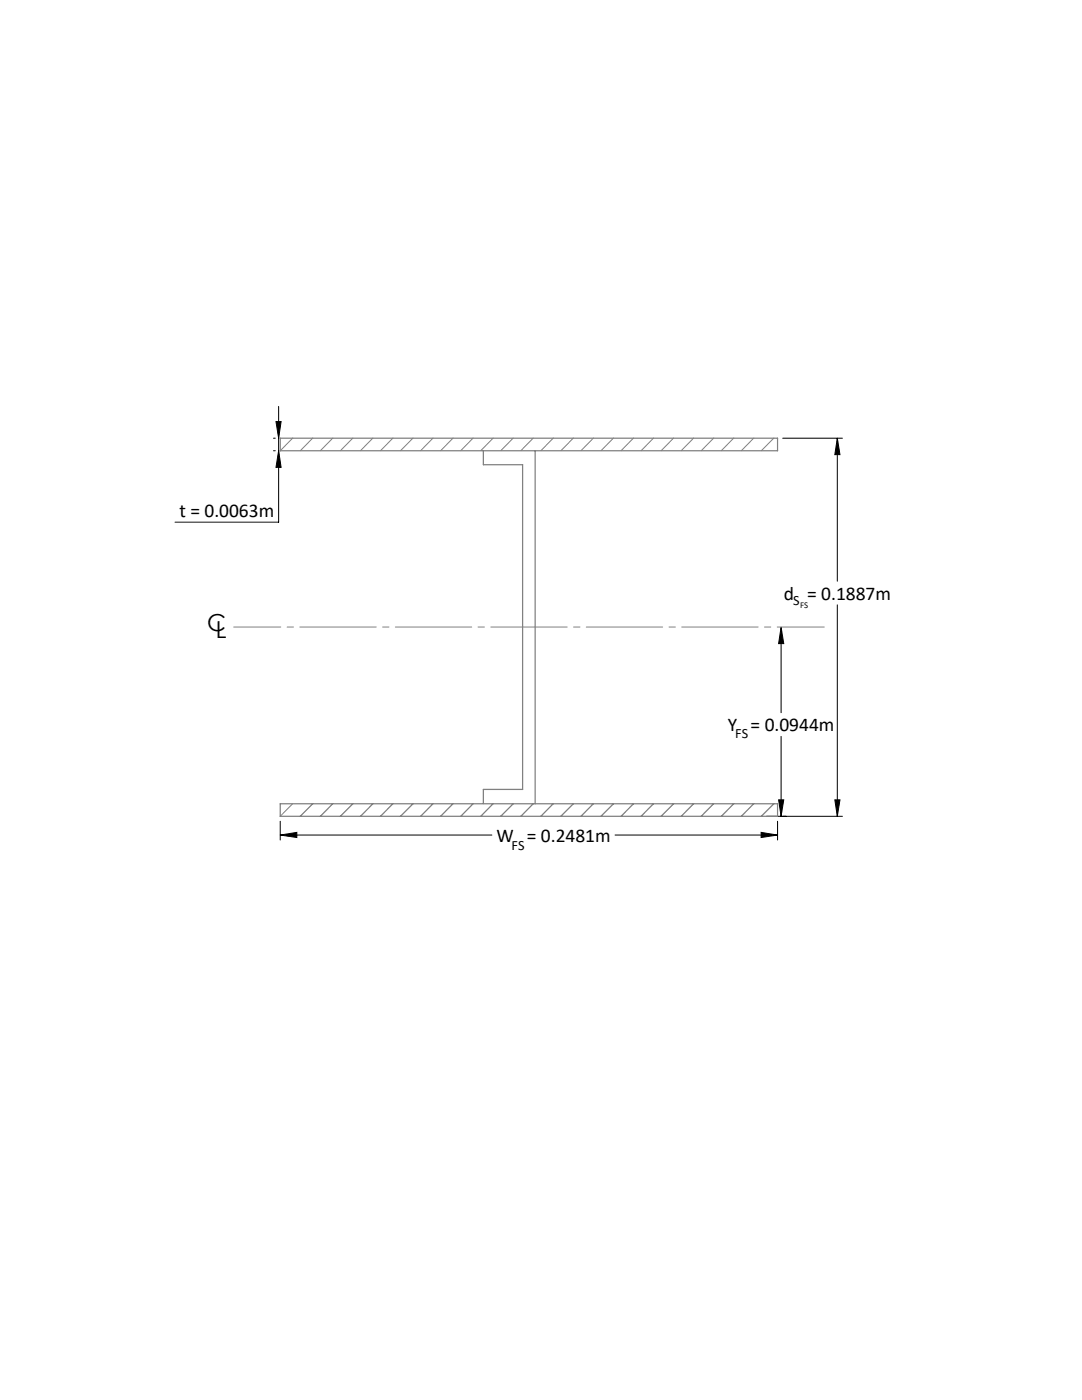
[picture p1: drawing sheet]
<svg xmlns="http://www.w3.org/2000/svg" width="216mm" height="279mm" viewBox="0 0 216 279" stroke-linecap="round" stroke-linejoin="round" font-family="sans-serif">
<g fill="none" stroke="#000" stroke-width=".2">
<path d="M54.6 87.5h.3M54.6 90h.3M55.1 84.1h1l-.5 3.4zM55.6 90l.5 3.3h-1zM55.6 81.1v23.1h-20.7M156.2 87.5h11.9M167.1 87.5l.5 3.2h-1zM167.1 87.5v28.5M155.9 125.2l.5 3.2h-1zM155.9 125.2v17M167.1 120.7v42.2M155.4 159.6h1l-.5 3.3z"/>
<path d="M155.9 147v15.9M166.6 159.6h1l-.5 3.3zM55.9 163.9v3.7M55.9 166.7h42.2M55.9 166.7l3.3-.6v1zM122.7 166.7h32.5M151.9 166.1l3.3 .6-3.3 .4zM152.9 162.9h15.2M155.2 163.9v3.7"/>
</g>
<path d="M58.4 160.4l-2.5 2.5" fill="none" stroke="#808080" stroke-width=".2"/>
<g fill="none" stroke="#808080" stroke-width=".25">
<path d="M55.9 87.5h99.3v2.5h-99.3zM96.4 90v2.7h7.9v64.9h-7.9v2.8M106.8 89.9v70.5M55.9 160.4h99.3v2.5h-99.3zM62.4 160.4l-2.5 2.5M66.4 160.4l-2.5 2.5M70.4 160.4l-2.5 2.5M74.4 160.4l-2.5 2.5M78.4 160.4l-2.5 2.5M82.4 160.4l-2.5 2.5M86.4 160.4l-2.5 2.5M90.4 160.4l-2.5 2.5"/>
<path d="M94.4 160.4l-2.5 2.5M98.4 160.4l-2.5 2.5M102.4 160.4l-2.5 2.5M106.4 160.4l-2.5 2.5M110.4 160.4l-2.5 2.5M114.4 160.4l-2.5 2.5M118.4 160.4l-2.5 2.5M122.4 160.4l-2.5 2.5M126.4 160.4l-2.5 2.5M130.4 160.4l-2.5 2.5M134.4 160.4l-2.5 2.5M138.4 160.4l-2.5 2.5"/>
<path d="M142.4 160.4l-2.5 2.5M146.4 160.4l-2.5 2.5M150.4 160.4l-2.5 2.5M154.4 160.4l-2.5 2.5"/>
</g>
<path d="M164.5 125.1h-117.9" fill="none" stroke="#808080" stroke-width=".2" stroke-dasharray="15.2 1.3 1.3 1.3" stroke-dashoffset="5.8"/>
<g fill="none" stroke="#808080" stroke-width=".2" stroke-dasharray="15.2 1.3 1.3 1.3">
<path d="M55.9 89.9l2.5-2.5M59.9 89.9l2.5-2.5M63.9 89.9l2.5-2.5M67.9 89.9l2.5-2.5M71.9 89.9l2.5-2.5M75.9 89.9l2.5-2.5M79.9 89.9l2.5-2.5M83.9 89.9l2.5-2.5M87.9 89.9l2.5-2.5M91.9 89.9l2.5-2.5M95.9 89.9l2.5-2.5M99.9 89.9l2.5-2.5"/>
<path d="M103.9 89.9l2.5-2.5M107.9 89.9l2.5-2.5M111.9 89.9l2.5-2.5M115.9 89.9l2.5-2.5M119.9 89.9l2.5-2.5M123.9 89.9l2.5-2.5M127.9 89.9l2.5-2.5M131.9 89.9l2.5-2.5M135.9 89.9l2.5-2.5M139.9 89.9l2.5-2.5M143.9 89.9l2.5-2.5M147.9 89.9l2.5-2.5"/>
<path d="M151.9 89.9l2.5-2.5"/>
</g>
<path d="M155.9 125.2l.5 3.2h-1zM155.4 159.6h1l-.5 3.3zM167.1 87.5l.5 3.2h-1zM166.6 159.6h1l-.5 3.3zM55.1 84.1h1l-.5 3.4zM55.6 90l.5 3.3h-1zM55.9 166.7l3.3-.6v1zM151.9 166.1l3.3 .6-3.3 .4z" fill="#000"/>
<g font-size="4.7">
<text x="41.4" y="126">C</text>
<text x="43.1" y="127.3">L</text>
</g>
<g font-size="3.9">
<text x="35.8" y="103.2">t = 0.0063m</text>
<text x="156.4" y="119.7">d = 0.1887m</text>
<text x="145.2" y="146">Y = 0.0944m</text>
<text x="99" y="168">W = 0.2481m</text>
</g>
<g font-size="2.8">
<text x="158.3" y="120.8">S</text>
<text x="146.7" y="147.2">FS</text>
<text x="102.1" y="169.5">FS</text>
</g>
<text font-size="1.8" x="159.6" y="121.4">FS</text>
</svg>
